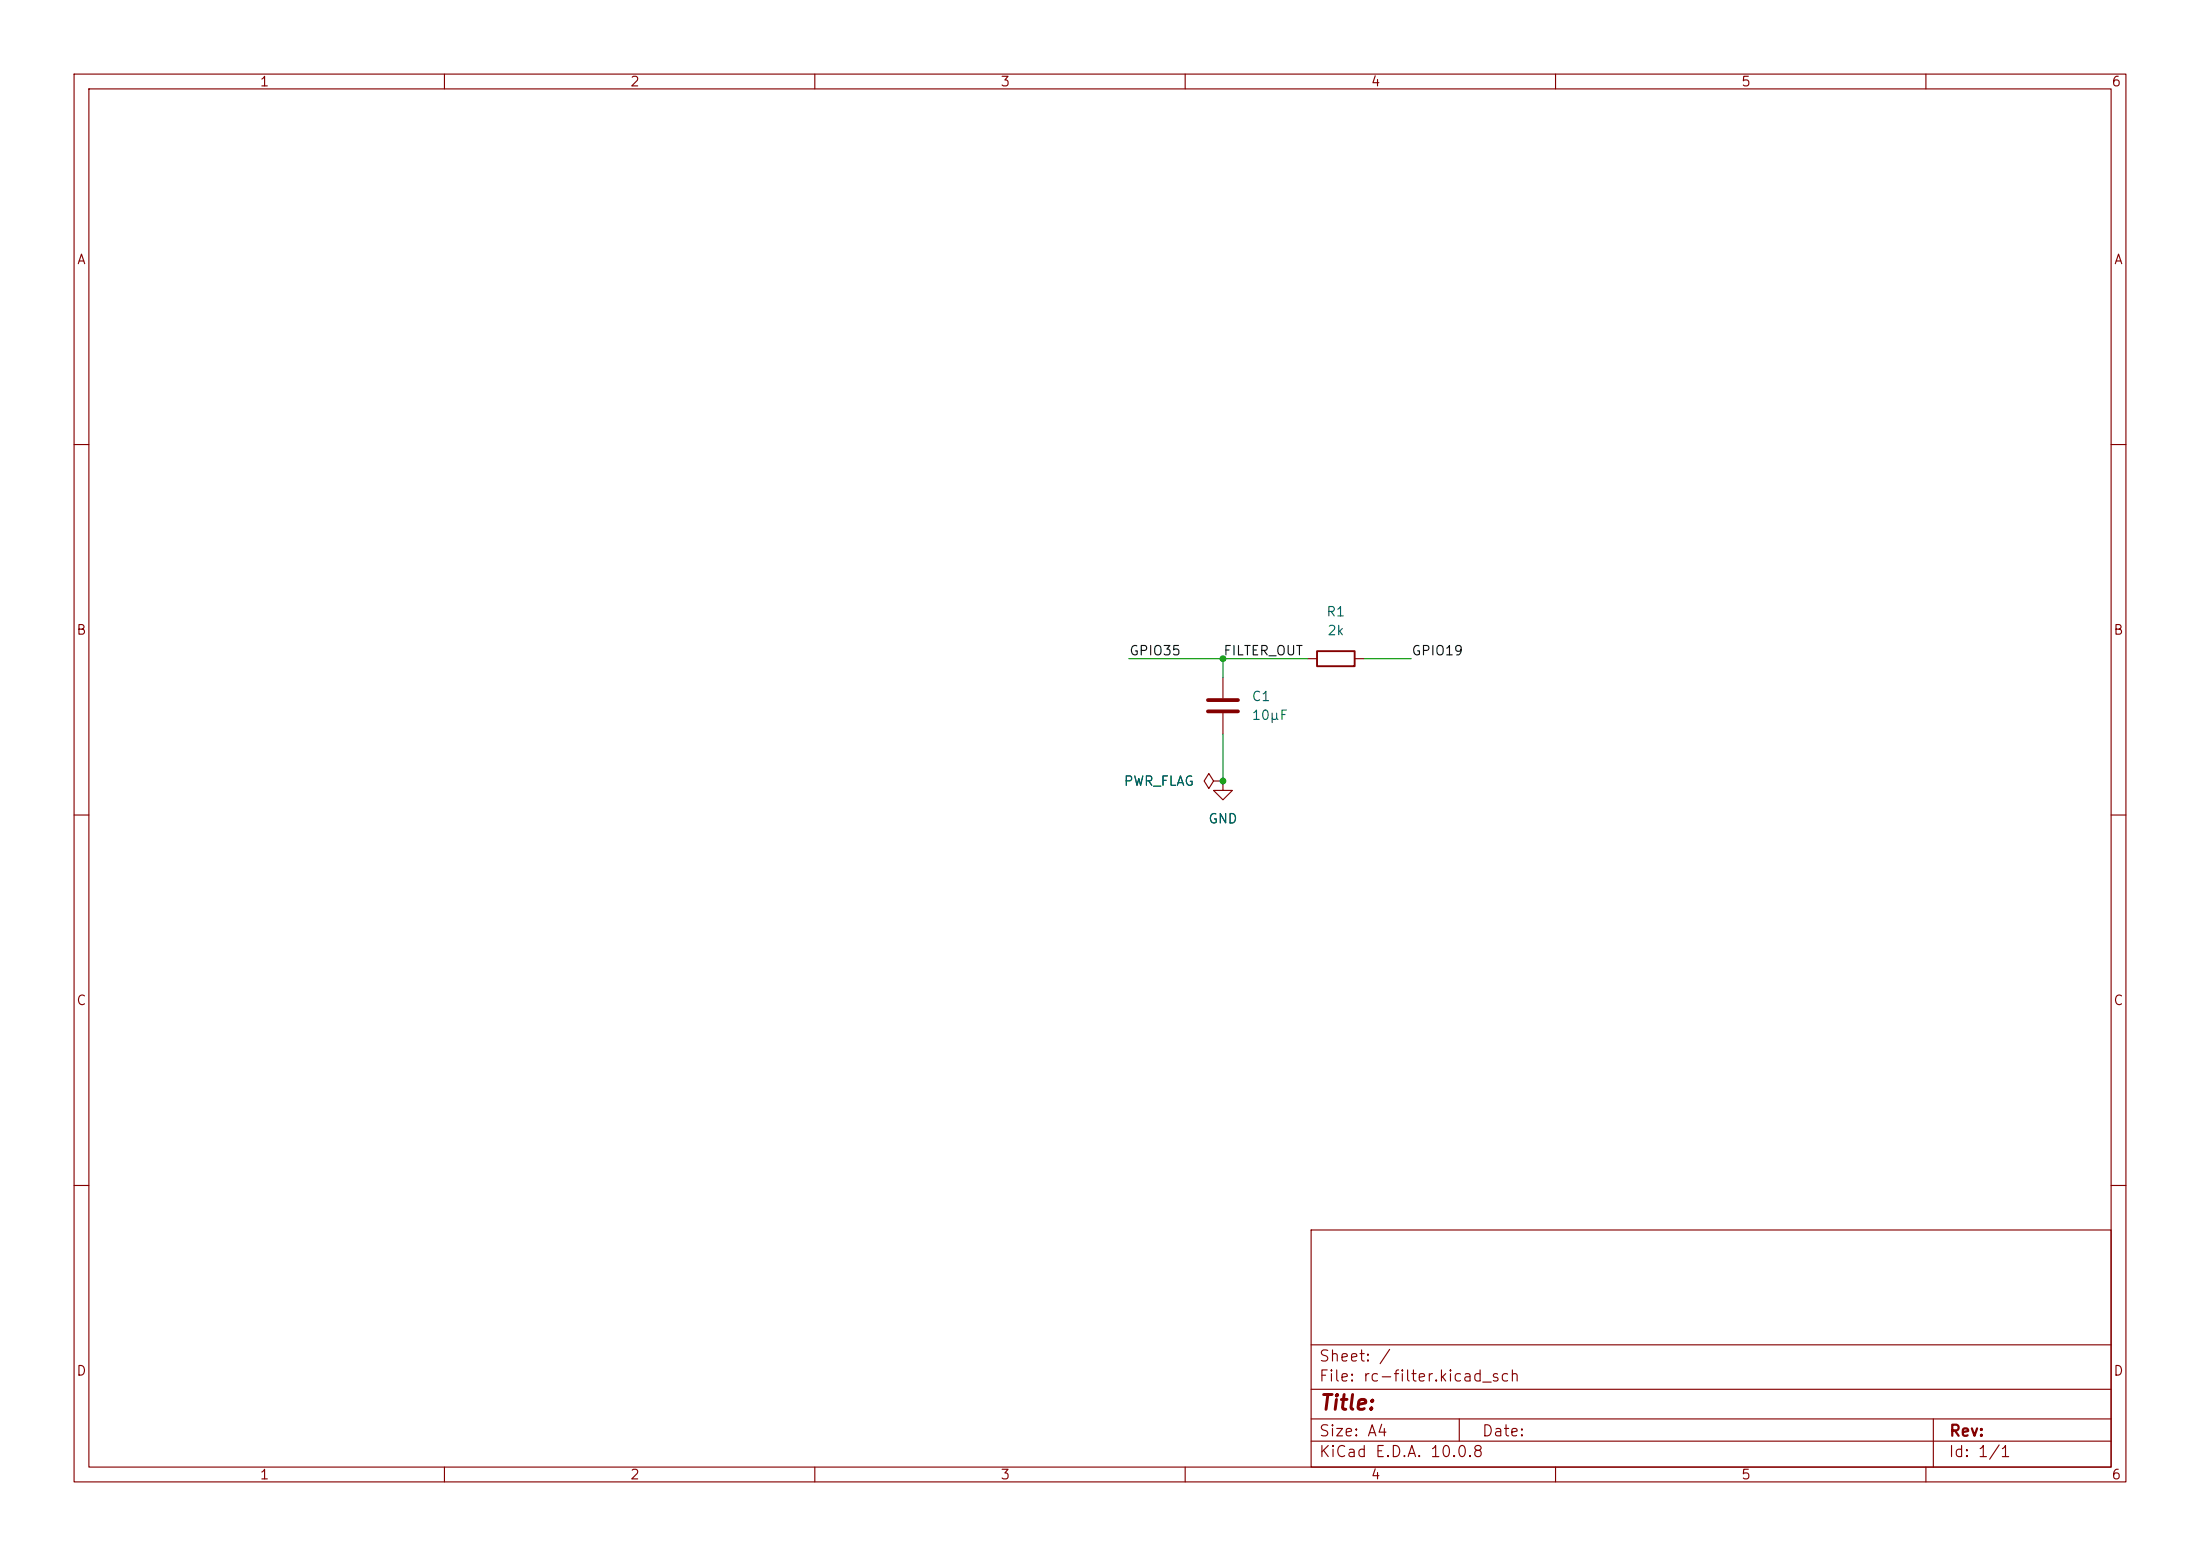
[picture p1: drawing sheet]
(kicad_sch
 (version 20260306)
 (generator "eeschema")
 (generator_version "10.0")
 (paper "A4")
 (lib_symbols
  (symbol "Device:C"
   (pin_numbers (hide yes))
   (pin_names
    (offset 0.254)) (exclude_from_sim no) (in_bom yes) (on_board yes)
   (in_pos_files yes)
   (duplicate_pin_numbers_are_jumpers no)
   (property "Reference" "C" (at 0.635 2.54 0) (show_name no) (do_not_autoplace no) (effects (font (size 1.27 1.27)) (justify left)))
   (property "Value" "C" (at 0.635 -2.54 0) (show_name no) (do_not_autoplace no) (effects (font (size 1.27 1.27)) (justify left)))
   (property "Footprint" "" (at 0.9652 -3.81 0) (show_name no) (do_not_autoplace no) (hide yes) (effects (font (size 1.27 1.27))))
   (property "Datasheet" "" (at 0 0 0) (show_name no) (do_not_autoplace no) (hide yes) (effects (font (size 1.27 1.27))))
   (property "Description" "Unpolarized capacitor" (at 0 0 0) (show_name no) (do_not_autoplace no) (hide yes) (effects (font (size 1.27 1.27))))
   (symbol "C_0_1"
    (polyline (pts (xy -2.032 0.762) (xy 2.032 0.762)) (stroke (width 0.508) (type default)) (fill (type none)))
    (polyline (pts (xy -2.032 -0.762) (xy 2.032 -0.762)) (stroke (width 0.508) (type default)) (fill (type none))))
   (symbol "C_1_1"
    (pin passive line (at 0 3.81 270) (length 2.794) (name "" (effects (font (size 1.27 1.27)))) (number "1" (effects (font (size 1.27 1.27)))))
    (pin passive line (at 0 -3.81 90) (length 2.794) (name "" (effects (font (size 1.27 1.27)))) (number "2" (effects (font (size 1.27 1.27))))))
   (embedded_fonts no))
  (symbol "Device:R"
   (pin_numbers (hide yes))
   (pin_names
    (offset 0)) (exclude_from_sim no) (in_bom yes) (on_board yes)
   (in_pos_files yes)
   (duplicate_pin_numbers_are_jumpers no)
   (property "Reference" "R" (at 2.032 0 90) (show_name no) (do_not_autoplace no) (effects (font (size 1.27 1.27))))
   (property "Value" "R" (at 0 0 90) (show_name no) (do_not_autoplace no) (effects (font (size 1.27 1.27))))
   (property "Footprint" "" (at -1.778 0 90) (show_name no) (do_not_autoplace no) (hide yes) (effects (font (size 1.27 1.27))))
   (property "Datasheet" "" (at 0 0 0) (show_name no) (do_not_autoplace no) (hide yes) (effects (font (size 1.27 1.27))))
   (property "Description" "Resistor" (at 0 0 0) (show_name no) (do_not_autoplace no) (hide yes) (effects (font (size 1.27 1.27))))
   (symbol "R_0_1"
    (rectangle (start -1.016 -2.54) (end 1.016 2.54) (stroke (width 0.254) (type default)) (fill (type none))))
   (symbol "R_1_1"
    (pin passive line (at 0 3.81 270) (length 1.27) (name "" (effects (font (size 1.27 1.27)))) (number "1" (effects (font (size 1.27 1.27)))))
    (pin passive line (at 0 -3.81 90) (length 1.27) (name "" (effects (font (size 1.27 1.27)))) (number "2" (effects (font (size 1.27 1.27))))))
   (embedded_fonts no))
  (symbol "power:GND"
   (power global)
   (pin_numbers (hide yes))
   (pin_names
    (offset 0) (hide yes)) (exclude_from_sim no) (in_bom yes) (on_board yes)
   (in_pos_files yes)
   (duplicate_pin_numbers_are_jumpers no)
   (property "Reference" "#PWR" (at 0 -6.35 0) (show_name no) (do_not_autoplace no) (hide yes) (effects (font (size 1.27 1.27))))
   (property "Value" "GND" (at 0 -3.81 0) (show_name no) (do_not_autoplace no) (effects (font (size 1.27 1.27))))
   (property "Footprint" "" (at 0 0 0) (show_name no) (do_not_autoplace no) (hide yes) (effects (font (size 1.27 1.27))))
   (property "Datasheet" "" (at 0 0 0) (show_name no) (do_not_autoplace no) (hide yes) (effects (font (size 1.27 1.27))))
   (property "Description" "Power symbol creates a global label with name \"GND\" , ground" (at 0 0 0) (show_name no) (do_not_autoplace no) (hide yes) (effects (font (size 1.27 1.27))))
   (symbol "GND_0_1"
    (polyline (pts (xy 0 0) (xy 0 -1.27) (xy 1.27 -1.27) (xy 0 -2.54) (xy -1.27 -1.27) (xy 0 -1.27)) (stroke (width 0) (type default)) (fill (type none))))
   (symbol "GND_1_1"
    (pin power_in line (at 0 0 270) (length 0) (name "" (effects (font (size 1.27 1.27)))) (number "1" (effects (font (size 1.27 1.27))))))
   (embedded_fonts no))
  (symbol "power:PWR_FLAG"
   (power global)
   (pin_numbers (hide yes))
   (pin_names
    (offset 0) (hide yes)) (exclude_from_sim no) (in_bom yes) (on_board yes)
   (in_pos_files yes)
   (duplicate_pin_numbers_are_jumpers no)
   (property "Reference" "#FLG" (at 0 1.905 0) (show_name no) (do_not_autoplace no) (hide yes) (effects (font (size 1.27 1.27))))
   (property "Value" "PWR_FLAG" (at 0 3.81 0) (show_name no) (do_not_autoplace no) (effects (font (size 1.27 1.27))))
   (property "Footprint" "" (at 0 0 0) (show_name no) (do_not_autoplace no) (hide yes) (effects (font (size 1.27 1.27))))
   (property "Datasheet" "" (at 0 0 0) (show_name no) (do_not_autoplace no) (hide yes) (effects (font (size 1.27 1.27))))
   (property "Description" "Special symbol for telling ERC where power comes from" (at 0 0 0) (show_name no) (do_not_autoplace no) (hide yes) (effects (font (size 1.27 1.27))))
   (symbol "PWR_FLAG_0_0"
    (pin power_out line (at 0 0 90) (length 0) (name "" (effects (font (size 1.27 1.27)))) (number "1" (effects (font (size 1.27 1.27))))))
   (symbol "PWR_FLAG_0_1"
    (polyline (pts (xy 0 0) (xy 0 1.27) (xy -1.016 1.905) (xy 0 2.54) (xy 1.016 1.905) (xy 0 1.27)) (stroke (width 0) (type default)) (fill (type none))))
   (embedded_fonts no)))
 (junction
  (at 165.1 88.9)
  (diameter 0)
  (color 0 0 0 0))
 (junction
  (at 165.1 105.41)
  (diameter 0)
  (color 0 0 0 0))
 (wire
  (pts (xy 165.1 88.9) (xy 176.53 88.9))
  (stroke (width 0) (type default)))
 (wire
  (pts (xy 152.4 88.9) (xy 165.1 88.9))
  (stroke (width 0) (type default)))
 (wire
  (pts (xy 165.1 99.06) (xy 165.1 105.41))
  (stroke (width 0) (type default)))
 (wire
  (pts (xy 184.15 88.9) (xy 190.5 88.9))
  (stroke (width 0) (type default)))
 (wire
  (pts (xy 165.1 88.9) (xy 165.1 91.44))
  (stroke (width 0) (type default)))
 (label "GPIO19"
  (at 190.5 88.9 0)
  (effects (font (size 1.27 1.27)) (justify left bottom)))
 (label "FILTER_OUT"
  (at 165.1 88.9 0)
  (effects (font (size 1.27 1.27)) (justify left bottom)))
 (label "GPIO35"
  (at 152.4 88.9 0)
  (effects (font (size 1.27 1.27)) (justify left bottom)))
 (symbol
  (lib_id "power:PWR_FLAG")
  (at 165.1 105.41 90)
  (unit 1)
  (body_style 1)
  (exclude_from_sim no)
  (in_bom yes)
  (on_board yes)
  (in_pos_files yes)
  (dnp no)
  (fields_autoplaced yes)
  (property "Reference" "#FLG01" (at 163.195 105.41 0) (hide yes) (show_name no) (do_not_autoplace no) (effects (font (size 1.27 1.27))))
  (property "Value" "PWR_FLAG" (at 161.29 105.4099 90) (show_name no) (do_not_autoplace no) (effects (font (size 1.27 1.27)) (justify left)))
  (property "Footprint" "" (at 165.1 105.41 0) (hide yes) (show_name no) (do_not_autoplace no) (effects (font (size 1.27 1.27))))
  (property "Datasheet" "" (at 165.1 105.41 0) (hide yes) (show_name no) (do_not_autoplace no) (effects (font (size 1.27 1.27))))
  (property "Description" "Special symbol for telling ERC where power comes from" (at 165.1 105.41 0) (hide yes) (show_name no) (do_not_autoplace no) (effects (font (size 1.27 1.27))))
  (pin "1"))
 (symbol
  (lib_id "Device:R")
  (at 180.34 88.9 90)
  (unit 1)
  (body_style 1)
  (exclude_from_sim no)
  (in_bom yes)
  (on_board yes)
  (in_pos_files yes)
  (dnp no)
  (fields_autoplaced yes)
  (property "Reference" "R1" (at 180.34 82.55 90) (show_name no) (do_not_autoplace no) (effects (font (size 1.27 1.27))))
  (property "Value" "2k" (at 180.34 85.09 90) (show_name no) (do_not_autoplace no) (effects (font (size 1.27 1.27))))
  (property "Footprint" "" (at 180.34 90.678 90) (hide yes) (show_name no) (do_not_autoplace no) (effects (font (size 1.27 1.27))))
  (property "Datasheet" "" (at 180.34 88.9 0) (hide yes) (show_name no) (do_not_autoplace no) (effects (font (size 1.27 1.27))))
  (property "Description" "Resistor" (at 180.34 88.9 0) (hide yes) (show_name no) (do_not_autoplace no) (effects (font (size 1.27 1.27))))
  (pin "1")
  (pin "2"))
 (symbol
  (lib_id "power:GND")
  (at 165.1 105.41 0)
  (unit 1)
  (body_style 1)
  (exclude_from_sim no)
  (in_bom yes)
  (on_board yes)
  (in_pos_files yes)
  (dnp no)
  (fields_autoplaced yes)
  (property "Reference" "#PWR01" (at 165.1 111.76 0) (hide yes) (show_name no) (do_not_autoplace no) (effects (font (size 1.27 1.27))))
  (property "Value" "GND" (at 165.1 110.49 0) (show_name no) (do_not_autoplace no) (effects (font (size 1.27 1.27))))
  (property "Footprint" "" (at 165.1 105.41 0) (hide yes) (show_name no) (do_not_autoplace no) (effects (font (size 1.27 1.27))))
  (property "Datasheet" "" (at 165.1 105.41 0) (hide yes) (show_name no) (do_not_autoplace no) (effects (font (size 1.27 1.27))))
  (property "Description" "Power symbol creates a global label with name \"GND\" , ground" (at 165.1 105.41 0) (hide yes) (show_name no) (do_not_autoplace no) (effects (font (size 1.27 1.27))))
  (pin "1"))
 (symbol
  (lib_id "Device:C")
  (at 165.1 95.25 0)
  (unit 1)
  (body_style 1)
  (exclude_from_sim no)
  (in_bom yes)
  (on_board yes)
  (in_pos_files yes)
  (dnp no)
  (fields_autoplaced yes)
  (property "Reference" "C1" (at 168.91 93.9799 0) (show_name no) (do_not_autoplace no) (effects (font (size 1.27 1.27)) (justify left)))
  (property "Value" "10µF" (at 168.91 96.5199 0) (show_name no) (do_not_autoplace no) (effects (font (size 1.27 1.27)) (justify left)))
  (property "Footprint" "" (at 166.0652 99.06 0) (hide yes) (show_name no) (do_not_autoplace no) (effects (font (size 1.27 1.27))))
  (property "Datasheet" "" (at 165.1 95.25 0) (hide yes) (show_name no) (do_not_autoplace no) (effects (font (size 1.27 1.27))))
  (property "Description" "Unpolarized capacitor" (at 165.1 95.25 0) (hide yes) (show_name no) (do_not_autoplace no) (effects (font (size 1.27 1.27))))
  (pin "2")
  (pin "1"))
 (sheet_instances
  (path ""
   (page "1")))
 (embedded_fonts no))
